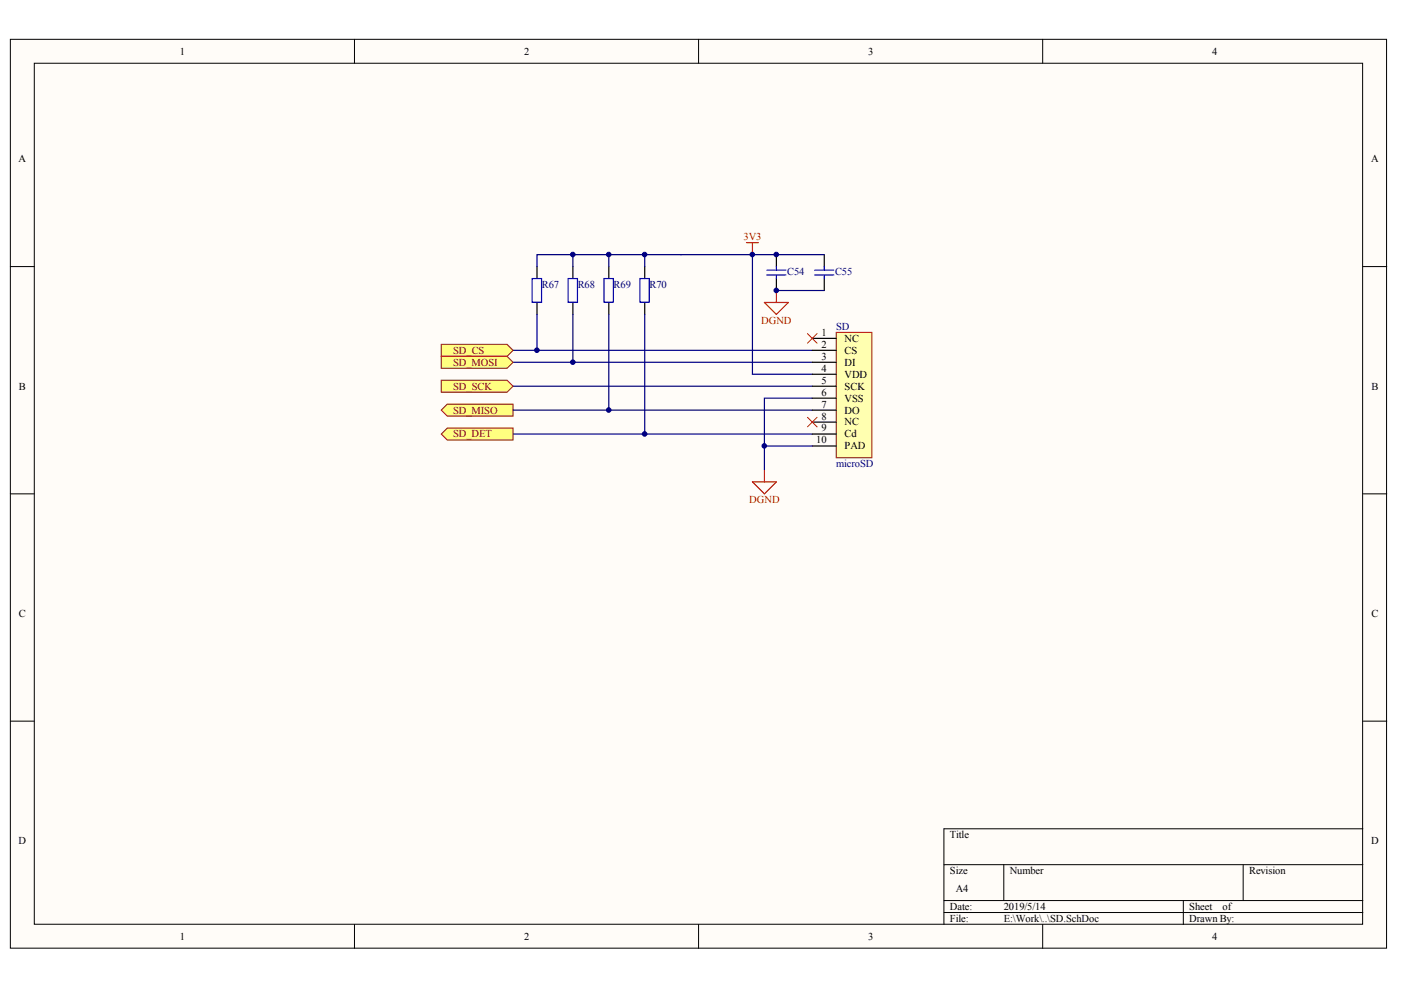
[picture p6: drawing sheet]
<svg xmlns="http://www.w3.org/2000/svg" width="297mm" height="210mm" viewBox="0 0 297 210" stroke-linecap="round" stroke-linejoin="round" font-family="sans-serif">
<g fill="#fffcf8" stroke="#000" stroke-width=".21">
<path d="M2.2 8.3h291.8v192.7h-291.8z"/>
<path d="M7.3 13.4h281.6v182.6h-281.6z"/>
</g>
<g fill="none" stroke="#000" stroke-width=".21">
<path d="M75.2 8.3v5.1M148.1 8.3v5.1M221.1 8.3v5.1M2.2 56.5h5.1M289 56.5h5M2.2 104.7h5.1M289 104.7h5M2.2 152.9h5.1M289 152.9h5M289 175.7h-88.9v20.3M75.2 196v5.1M148.1 196v5.1"/>
<path d="M200.1 183.3h88.9M200.1 190.9h88.9M200.1 193.5h88.9M212.8 183.3v7.6M221.1 196v5.1M250.9 190.9v5.1M263.6 183.3v7.6"/>
</g>
<path d="M158.3 51.5h2.5M159.5 51.5v2.5" fill="none" stroke="#f00" stroke-width=".25"/>
<path d="M108.8 74.3h63.4M108.8 76.8h63.4M108.8 81.9h63.4" fill="none" stroke="#000080" stroke-width=".25"/>
<g fill="#ffff80" stroke="#800000" stroke-width=".21">
<path d="M93.6 87l1.2-1.3h14v2.5h-14z" fill-rule="evenodd"/>
<path d="M93.6 73h13.9l1.3 1.3-1.3 1.2h-13.9z" fill-rule="evenodd"/>
<path d="M93.6 75.5h13.9l1.3 1.3-1.3 1.3h-13.9z" fill-rule="evenodd"/>
<path d="M93.6 80.6h13.9l1.3 1.3-1.3 1.3h-13.9z" fill-rule="evenodd"/>
</g>
<path d="M162.1 99.6v2.6M159.5 102.2h5.1l-2.5 2.5z" fill="none" stroke="#f00" stroke-width=".25"/>
<path d="M108.8 92h63.4M172.2 84.4h-10.1v15.2" fill="none" stroke="#000080" stroke-width=".25"/>
<path d="M93.6 92l1.2-1.2h14v2.5h-14z" fill-rule="evenodd" fill="#ffff80" stroke="#800000" stroke-width=".21"/>
<path d="M162.1 64.1h5l-2.5 2.6zM164.6 61.6v2.5" fill="none" stroke="#f00" stroke-width=".25"/>
<path d="M174.8 54h-15.3v25.3h12.7M108.8 87h63.4" fill="none" stroke="#000080" stroke-width=".25"/>
<path d="M174.8 54v2.5M174.8 59.1v2.5" fill="none" stroke="#000" stroke-width=".25"/>
<path d="M172.7 57.3h4.1M172.7 58.3h4.1M174.8 56.5v.8M174.8 58.3v.8" fill="none" stroke="#00f" stroke-width=".25"/>
<path d="M177.3 70.5h7.6v26.6h-7.6z" fill="#ffffb0" stroke="#800000" stroke-width=".21"/>
<g fill="none" stroke="#000" stroke-width=".25">
<path d="M113.9 56.5v2.6M121.5 56.5v2.6M129.1 56.5v2.6M136.7 56.5v2.6M164.6 54v2.5M164.6 59.1v2.5M113.9 64.1v2.6M121.5 64.1v2.6M129.1 64.1v2.6M136.7 64.1v2.6M172.2 71.7h5.1M172.2 74.3h5.1"/>
<path d="M172.2 76.8h5.1M172.2 79.3h5.1M172.2 81.9h5.1M172.2 84.4h5.1M172.2 87h5.1M172.2 89.5h5.1M172.2 92h5.1M172.2 94.6h5.1"/>
</g>
<path d="M171.2 70.7l2 2.1M173.2 70.7l-2 2.1M171.2 88.5l2 2M173.2 88.5l-2 2" fill="none" stroke="#f00" stroke-width=".21"/>
<path d="M121.5 54v2.5M129.1 54v2.5M136.7 54v2.5M144.3 54h.1M159.5 54h-45.6v2.5M113.9 66.7v7.6M121.5 66.7v10.1M129.1 66.7v20.3M136.7 66.7v25.3M164.6 61.6h10.2M162.1 94.6h10.1" fill="none" stroke="#000080" stroke-width=".25"/>
<path d="M112.8 59.1h2v5h-2zM120.5 59.1h1.9v5h-1.9zM128.1 59.1h1.9v5h-1.9zM135.7 59.1h2v5h-2zM162.6 57.3h4M162.6 58.3h4M164.6 56.5v.8M164.6 58.3v.8" fill="none" stroke="#00f" stroke-width=".25"/>
<g fill="#000080" stroke="#000080" stroke-width=".21">
<circle cx="113.8" cy="74.3" r=".48"/>
<circle cx="121.4" cy="76.8" r=".48"/>
<circle cx="121.4" cy="54" r=".48"/>
<circle cx="129.1" cy="86.9" r=".48"/>
<circle cx="129.1" cy="54" r=".48"/>
<circle cx="136.7" cy="92" r=".48"/>
<circle cx="136.7" cy="54" r=".48"/>
<circle cx="159.5" cy="54" r=".48"/>
<circle cx="162" cy="94.5" r=".48"/>
<circle cx="164.6" cy="61.6" r=".48"/>
<circle cx="164.6" cy="54" r=".48"/>
</g>
<g font-size="2.2">
<text x="38.2" y="11.6">1</text>
<text x="111.1" y="11.6">2</text>
<text x="184.1" y="11.6">3</text>
<text x="257" y="11.6">4</text>
<text x="3.9" y="34.4">A</text>
<text x="290.7" y="34.4">A</text>
<text x="174.2" y="71.2">1</text>
<text x="174.2" y="73.7">2</text>
<text x="174.2" y="76.3">3</text>
<text x="179.1" y="72.5">NC</text>
<text x="179.1" y="75">CS</text>
<text x="179.1" y="77.5">DI</text>
<text x="4" y="82.6">B</text>
<text x="174.2" y="78.8">4</text>
<text x="174.2" y="81.3">5</text>
<text x="174.2" y="83.9">6</text>
<text x="179.1" y="80.1">VDD</text>
<text x="179.1" y="82.6">SCK</text>
<text x="290.8" y="82.6">B</text>
<text x="174.2" y="86.4">7</text>
<text x="174.2" y="88.9">8</text>
<text x="179.1" y="85.1">VSS</text>
<text x="179.1" y="87.7">DO</text>
<text x="173.1" y="94">10</text>
<text x="174.2" y="91.5">9</text>
<text x="179.1" y="90.2">NC</text>
<text x="179.1" y="92.8">Cd</text>
<text x="179.1" y="95.3">PAD</text>
<text x="4" y="130.8">C</text>
<text x="290.8" y="130.8">C</text>
<text x="3.9" y="179">D</text>
<text x="201.4" y="177.7">Title</text>
<text x="290.7" y="179">D</text>
<text x="201.4" y="185.3">Size</text>
<text x="214.1" y="185.3">Number</text>
<text x="264.8" y="185.3">Revision</text>
<text x="202.7" y="189.1">A4</text>
<text x="201.4" y="192.9">Date:</text>
<text x="201.4" y="195.5">File:</text>
<text x="212.8" y="192.9">2019/5/14</text>
<text x="212.8" y="195.5">E:\Work\..\SD.SchDoc</text>
<text x="252.2" y="192.9">Sheet</text>
<text x="252.2" y="195.5">Drawn By:</text>
<text x="259.2" y="192.9">of</text>
<text x="38.2" y="199.3">1</text>
<text x="111.1" y="199.3">2</text>
<text x="184.1" y="199.3">3</text>
<text x="257" y="199.3">4</text>
</g>
<g font-size="2.2" fill="#f00">
<text x="157.7" y="50.9">3V3</text>
<text x="161.4" y="68.7">DGND</text>
<text x="158.9" y="106.7">DGND</text>
</g>
<g font-size="2.2" fill="#000080">
<text x="166.9" y="58.3">C54</text>
<text x="177" y="58.3">C55</text>
<text x="114.9" y="61">R67</text>
<text x="122.5" y="61">R68</text>
<text x="130.1" y="61">R69</text>
<text x="137.7" y="61">R70</text>
<text x="177.3" y="69.9">SD</text>
<text x="177.3" y="99.1">microSD</text>
</g>
<g font-size="2.2" fill="#800000">
<text x="96.1" y="75">SD_CS</text>
<text x="96.1" y="77.5">SD_MOSI</text>
<text x="96.1" y="82.6">SD_SCK</text>
<text x="96.1" y="87.7">SD_MISO</text>
<text x="96.1" y="92.8">SD_DET</text>
</g>
</svg>
